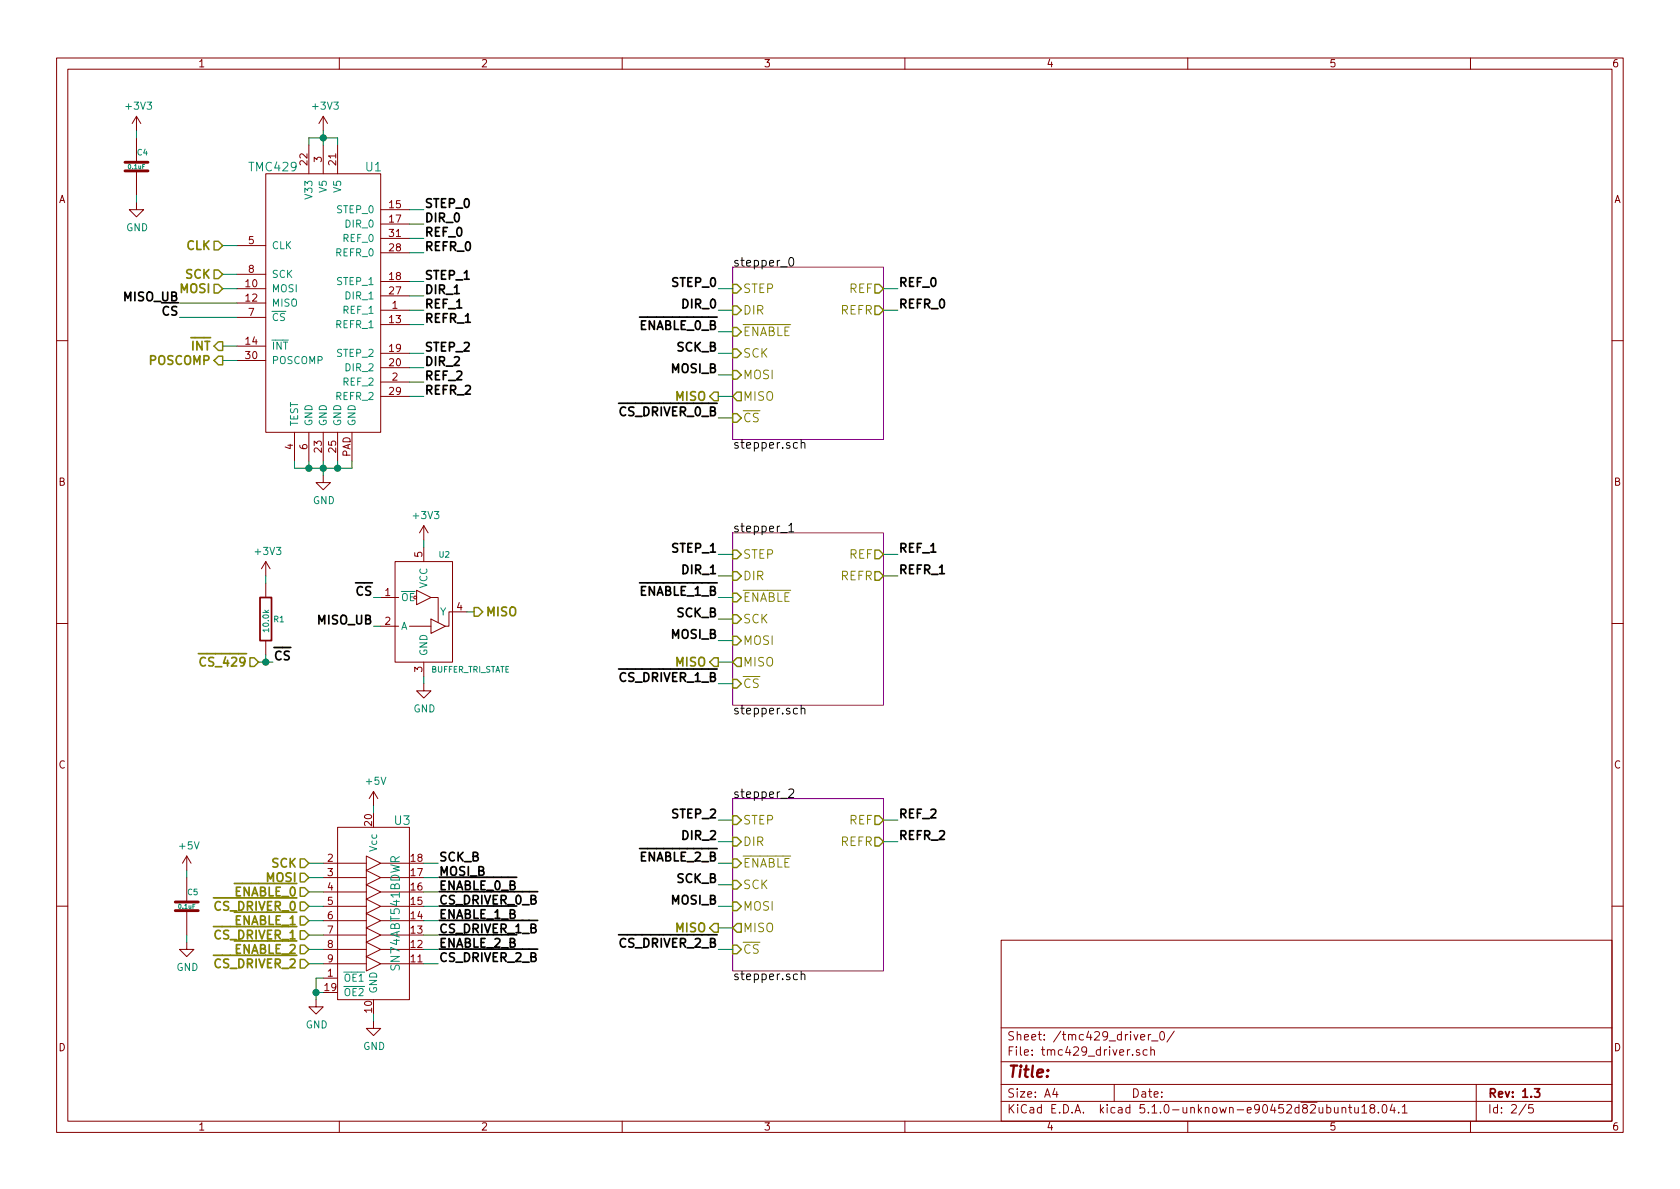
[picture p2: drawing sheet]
EESchema Schematic File Version 5
EELAYER 29 0
EELAYER END
$Descr A4 11693 8268
encoding utf-8
Sheet 2 5
Title ""
Date ""
Rev "1.3"
Comp ""
Comment1 ""
Comment2 ""
Comment3 ""
Comment4 ""
$EndDescr
$Comp
L stepper_controller_5x3:TMC429 U1
U 1 1
P 2250 2100
F 0 "U1" H 2600 3050 60  0000 C CNN
F 1 "TMC429" H 1900 3050 60  0000 C CNN
F 2 "stepper_controller_5x3:QFN-5x5-32" H 2500 2950 60  0001 C CNN
F 3 "" H 2600 3050 60  0001 C CNN
F 4 "1460-1071-1-ND" H 2700 3150 60  0001 C CNN "PartNumber"
F 5 "IC MOTOR CONTROLLER SPI 32QFN" H 2800 3250 60  0001 C CNN "Description"
F 6 "digikey" H 2900 3350 60  0001 C CNN "Vendor"
	1    2250 2100
	1    0    0    -1  
$EndComp
Text HLabel 1550 1700 0    60   Input ~ 12
CLK
Wire Wire Line
	1650 1700 1550 1700
Text HLabel 1550 1900 0    60   Input ~ 12
SCK
Text HLabel 1550 2000 0    60   Input ~ 12
MOSI
Text HLabel 1800 4600 0    60   Input ~ 12
~CS_429
Wire Wire Line
	1650 1900 1550 1900
Wire Wire Line
	1650 2000 1550 2000
Wire Wire Line
	1650 2200 1250 2200
Text HLabel 3300 4250 2    60   Output ~ 12
MISO
Text HLabel 1550 2400 0    60   Output ~ 12
~INT
Text HLabel 1550 2500 0    60   Output ~ 12
POSCOMP
Wire Wire Line
	1650 2400 1550 2400
Wire Wire Line
	1650 2500 1550 2500
$Comp
L power:+3V3 #PWR020
U 1 1
P 2250 900
F 0 "#PWR020" H 2250 750 50  0001 C CNN
F 1 "+3V3" H 2265 1073 50  0000 C CNN
F 2 "" H 2250 900 50  0001 C CNN
F 3 "" H 2250 900 50  0001 C CNN
	1    2250 900 
	1    0    0    -1  
$EndComp
Wire Wire Line
	2150 1000 2150 950 
Wire Wire Line
	2150 950  2250 950 
Wire Wire Line
	2350 950  2350 1000
Wire Wire Line
	2250 900  2250 950 
Connection ~ 2250 950 
$Comp
L power:GND #PWR022
U 1 1
P 2250 3300
F 0 "#PWR022" H 2250 3050 50  0001 C CNN
F 1 "GND" H 2255 3127 50  0000 C CNN
F 2 "" H 2250 3300 50  0001 C CNN
F 3 "" H 2250 3300 50  0001 C CNN
	1    2250 3300
	1    0    0    -1  
$EndComp
Wire Wire Line
	2050 3200 2050 3250
Wire Wire Line
	2050 3250 2150 3250
Wire Wire Line
	2450 3250 2450 3200
Wire Wire Line
	2150 3200 2150 3250
Connection ~ 2150 3250
Wire Wire Line
	2250 3200 2250 3250
Connection ~ 2250 3250
Wire Wire Line
	2350 3200 2350 3250
Connection ~ 2350 3250
$Comp
L stepper_controller_5x3:0.1uF C4
U 1 1
P 950 1150
F 0 "C4" H 950 1250 40  0000 L CNN
F 1 "0.1uF" H 950 1150 30  0000 C CNN
F 2 "stepper_controller_5x3:SM0805" H 988 1000 30  0001 C CNN
F 3 "" H 950 1150 60  0000 C CNN
F 4 "digikey" H 1050 1350 60  0001 C CNN "Vendor"
F 5 "399-14636-1-ND" H 1150 1450 60  0001 C CNN "PartNumber"
F 6 "CAP CER 0.1UF 50V X7R 0805" H 1250 1550 60  0001 C CNN "Description"
	1    950  1150
	1    0    0    -1  
$EndComp
$Comp
L power:+3V3 #PWR019
U 1 1
P 950 900
F 0 "#PWR019" H 950 750 50  0001 C CNN
F 1 "+3V3" H 965 1073 50  0000 C CNN
F 2 "" H 950 900 50  0001 C CNN
F 3 "" H 950 900 50  0001 C CNN
	1    950  900 
	1    0    0    -1  
$EndComp
$Comp
L power:GND #PWR021
U 1 1
P 950 1400
F 0 "#PWR021" H 950 1150 50  0001 C CNN
F 1 "GND" H 955 1227 50  0000 C CNN
F 2 "" H 950 1400 50  0001 C CNN
F 3 "" H 950 1400 50  0001 C CNN
	1    950  1400
	1    0    0    -1  
$EndComp
Wire Wire Line
	950  950  950  900 
Wire Wire Line
	950  1400 950  1350
Wire Wire Line
	2850 1450 2950 1450
Wire Wire Line
	2850 1550 2950 1550
Wire Wire Line
	2850 1950 2950 1950
Wire Wire Line
	2850 2050 2950 2050
Wire Wire Line
	2850 2450 2950 2450
Wire Wire Line
	2850 2550 2950 2550
Text Label 2950 1450 0    60   ~ 12
STEP_0
Text Label 2950 1550 0    60   ~ 12
DIR_0
Text Label 2950 1950 0    60   ~ 12
STEP_1
Text Label 2950 2050 0    60   ~ 12
DIR_1
Text Label 2950 2450 0    60   ~ 12
STEP_2
Text Label 2950 2550 0    60   ~ 12
DIR_2
Text HLabel 2150 6200 0    60   Input ~ 12
~ENABLE_0
$Sheet
S 5100 1850 1050 1200
U 58DB6271
F0 "stepper_0" 60
F1 "stepper.sch" 60
F2 "STEP" I L 5100 2000 60 
F3 "DIR" I L 5100 2150 60 
F4 "REF" O R 6150 2000 60 
F5 "REFR" O R 6150 2150 60 
F6 "~CS" I L 5100 2900 60 
F7 "~ENABLE" I L 5100 2300 60 
F8 "SCK" I L 5100 2450 60 
F9 "MOSI" I L 5100 2600 60 
F10 "MISO" O L 5100 2750 60 
$EndSheet
Wire Wire Line
	5000 2300 5100 2300
Wire Wire Line
	5100 2000 5000 2000
Wire Wire Line
	5100 2150 5000 2150
Text Label 5000 2000 2    60   ~ 12
STEP_0
Text Label 5000 2150 2    60   ~ 12
DIR_0
Wire Wire Line
	6150 2000 6250 2000
Wire Wire Line
	6150 2150 6250 2150
Text Label 6250 2000 0    60   ~ 12
REF_0
Text Label 6250 2150 0    60   ~ 12
REFR_0
Text HLabel 2150 6400 0    60   Input ~ 12
~ENABLE_1
Text HLabel 2150 6600 0    60   Input ~ 12
~ENABLE_2
Wire Wire Line
	2850 1650 2950 1650
Wire Wire Line
	2850 1750 2950 1750
Wire Wire Line
	2850 2150 2950 2150
Wire Wire Line
	2850 2250 2950 2250
Wire Wire Line
	2850 2650 2950 2650
Wire Wire Line
	2850 2750 2950 2750
Text Label 2950 1650 0    60   ~ 12
REF_0
Text Label 2950 1750 0    60   ~ 12
REFR_0
Text Label 2950 2150 0    60   ~ 12
REF_1
Text Label 2950 2650 0    60   ~ 12
REF_2
Text Label 2950 2250 0    60   ~ 12
REFR_1
Text Label 2950 2750 0    60   ~ 12
REFR_2
Text Label 5000 3850 2    60   ~ 12
STEP_1
Text Label 6250 3850 0    60   ~ 12
REF_1
Text Label 6250 4000 0    60   ~ 12
REFR_1
Text Label 5000 5700 2    60   ~ 12
STEP_2
Text Label 5000 5850 2    60   ~ 12
DIR_2
Text Label 6250 5700 0    60   ~ 12
REF_2
Text Label 6250 5850 0    60   ~ 12
REFR_2
Text HLabel 2150 6300 0    60   Input ~ 12
~CS_DRIVER_0
Text HLabel 2150 6500 0    60   Input ~ 12
~CS_DRIVER_1
Text HLabel 2150 6700 0    60   Input ~ 12
~CS_DRIVER_2
Text HLabel 2150 6000 0    60   Input ~ 12
SCK
Text HLabel 2150 6100 0    60   Input ~ 12
MOSI
Text HLabel 5000 2750 0    60   Output ~ 12
MISO
Wire Wire Line
	5000 2450 5100 2450
Wire Wire Line
	5000 2600 5100 2600
Wire Wire Line
	5000 2750 5100 2750
Wire Wire Line
	5000 2900 5100 2900
$Sheet
S 5100 3700 1050 1200
U 58DF1FF3
F0 "stepper_1" 60
F1 "stepper.sch" 60
F2 "STEP" I L 5100 3850 60 
F3 "DIR" I L 5100 4000 60 
F4 "REF" O R 6150 3850 60 
F5 "REFR" O R 6150 4000 60 
F6 "~CS" I L 5100 4750 60 
F7 "~ENABLE" I L 5100 4150 60 
F8 "SCK" I L 5100 4300 60 
F9 "MOSI" I L 5100 4450 60 
F10 "MISO" O L 5100 4600 60 
$EndSheet
$Sheet
S 5100 5550 1050 1200
U 58DF28B3
F0 "stepper_2" 60
F1 "stepper.sch" 60
F2 "STEP" I L 5100 5700 60 
F3 "DIR" I L 5100 5850 60 
F4 "REF" O R 6150 5700 60 
F5 "REFR" O R 6150 5850 60 
F6 "~CS" I L 5100 6600 60 
F7 "~ENABLE" I L 5100 6000 60 
F8 "SCK" I L 5100 6150 60 
F9 "MOSI" I L 5100 6300 60 
F10 "MISO" O L 5100 6450 60 
$EndSheet
Text Label 5000 4000 2    60   ~ 12
DIR_1
Wire Wire Line
	5000 3850 5100 3850
Wire Wire Line
	5000 4000 5100 4000
Wire Wire Line
	5000 4150 5100 4150
Wire Wire Line
	5000 4750 5100 4750
Wire Wire Line
	6150 3850 6250 3850
Wire Wire Line
	6150 4000 6250 4000
Wire Wire Line
	5000 5700 5100 5700
Wire Wire Line
	5000 5850 5100 5850
Wire Wire Line
	5000 6000 5100 6000
Wire Wire Line
	5000 6600 5100 6600
Wire Wire Line
	6150 5700 6250 5700
Wire Wire Line
	6150 5850 6250 5850
Text HLabel 5000 4600 0    60   Output ~ 12
MISO
Text HLabel 5000 6450 0    60   Output ~ 12
MISO
Wire Wire Line
	5000 4300 5100 4300
Wire Wire Line
	5000 4450 5100 4450
Wire Wire Line
	5000 4600 5100 4600
Wire Wire Line
	5000 6150 5100 6150
Wire Wire Line
	5000 6300 5100 6300
Wire Wire Line
	5000 6450 5100 6450
$Comp
L stepper_controller_5x3:SN74ABT541BDWR U3
U 1 1
P 2600 6350
F 0 "U3" H 2800 7000 60  0000 C CNN
F 1 "SN74ABT541BDWR" V 2750 6350 60  0000 C CNN
F 2 "stepper_controller_5x3:SOIC_20" H 2700 6900 60  0001 C CNN
F 3 "" H 2600 6350 60  0001 C CNN
F 4 "digikey" H 2700 5550 60  0001 C CNN "Vendor"
F 5 "296-14668-1-ND" H 2800 5650 60  0001 C CNN "PartNumber"
F 6 "Buffer Non-Inverting 1 Element 8 Bit per Element Push-Pull Output 20-SOIC" H 2900 5750 60  0001 C CNN "Description"
	1    2600 6350
	1    0    0    -1  
$EndComp
$Comp
L stepper_controller_5x3:0.1uF C5
U 1 1
P 1300 6300
F 0 "C5" H 1300 6400 40  0000 L CNN
F 1 "0.1uF" H 1300 6300 30  0000 C CNN
F 2 "stepper_controller_5x3:SM0805" H 1338 6150 30  0001 C CNN
F 3 "" H 1300 6300 60  0000 C CNN
F 4 "digikey" H 1400 6500 60  0001 C CNN "Vendor"
F 5 "399-14636-1-ND" H 1500 6600 60  0001 C CNN "PartNumber"
F 6 "CAP CER 0.1UF 50V X7R 0805" H 1600 6700 60  0001 C CNN "Description"
	1    1300 6300
	1    0    0    -1  
$EndComp
$Comp
L power:GND #PWR030
U 1 1
P 2600 7100
F 0 "#PWR030" H 2600 6850 50  0001 C CNN
F 1 "GND" H 2605 6927 50  0000 C CNN
F 2 "" H 2600 7100 50  0001 C CNN
F 3 "" H 2600 7100 50  0001 C CNN
	1    2600 7100
	1    0    0    -1  
$EndComp
$Comp
L power:GND #PWR029
U 1 1
P 2200 6950
F 0 "#PWR029" H 2200 6700 50  0001 C CNN
F 1 "GND" H 2205 6777 50  0000 C CNN
F 2 "" H 2200 6950 50  0001 C CNN
F 3 "" H 2200 6950 50  0001 C CNN
	1    2200 6950
	1    0    0    -1  
$EndComp
$Comp
L power:GND #PWR028
U 1 1
P 1300 6550
F 0 "#PWR028" H 1300 6300 50  0001 C CNN
F 1 "GND" H 1305 6377 50  0000 C CNN
F 2 "" H 1300 6550 50  0001 C CNN
F 3 "" H 1300 6550 50  0001 C CNN
	1    1300 6550
	1    0    0    -1  
$EndComp
$Comp
L power:+5V #PWR027
U 1 1
P 1300 6050
F 0 "#PWR027" H 1300 5900 50  0001 C CNN
F 1 "+5V" H 1315 6223 50  0000 C CNN
F 2 "" H 1300 6050 50  0001 C CNN
F 3 "" H 1300 6050 50  0001 C CNN
	1    1300 6050
	1    0    0    -1  
$EndComp
$Comp
L power:+5V #PWR026
U 1 1
P 2600 5600
F 0 "#PWR026" H 2600 5450 50  0001 C CNN
F 1 "+5V" H 2615 5773 50  0000 C CNN
F 2 "" H 2600 5600 50  0001 C CNN
F 3 "" H 2600 5600 50  0001 C CNN
	1    2600 5600
	1    0    0    -1  
$EndComp
Wire Wire Line
	1300 6050 1300 6100
Wire Wire Line
	1300 6500 1300 6550
Wire Wire Line
	2250 6800 2200 6800
Wire Wire Line
	2200 6800 2200 6900
Wire Wire Line
	2250 6900 2200 6900
Connection ~ 2200 6900
Wire Wire Line
	2600 7050 2600 7100
Wire Wire Line
	2600 5600 2600 5650
Wire Wire Line
	2250 6000 2150 6000
Wire Wire Line
	2250 6100 2150 6100
Wire Wire Line
	2250 6200 2150 6200
Wire Wire Line
	2250 6300 2150 6300
Wire Wire Line
	2250 6400 2150 6400
Wire Wire Line
	2250 6500 2150 6500
Wire Wire Line
	2250 6600 2150 6600
Wire Wire Line
	2250 6700 2150 6700
Wire Wire Line
	2950 6000 3050 6000
Wire Wire Line
	2950 6100 3050 6100
Wire Wire Line
	2950 6200 3050 6200
Wire Wire Line
	2950 6300 3050 6300
Wire Wire Line
	2950 6400 3050 6400
Wire Wire Line
	2950 6500 3050 6500
Wire Wire Line
	2950 6600 3050 6600
Wire Wire Line
	2950 6700 3050 6700
Text Label 3050 6000 0    60   ~ 12
SCK_B
Text Label 5000 4300 2    60   ~ 12
SCK_B
Text Label 5000 2450 2    60   ~ 12
SCK_B
Text Label 5000 6150 2    60   ~ 12
SCK_B
Text Label 3050 6100 0    60   ~ 12
MOSI_B
Text Label 5000 2600 2    60   ~ 12
MOSI_B
Text Label 5000 4450 2    60   ~ 12
MOSI_B
Text Label 5000 6300 2    60   ~ 12
MOSI_B
Text Label 3050 6200 0    60   ~ 12
~ENABLE_0_B
Text Label 5000 2300 2    60   ~ 12
~ENABLE_0_B
Text Label 3050 6300 0    60   ~ 12
~CS_DRIVER_0_B
Text Label 5000 2900 2    60   ~ 12
~CS_DRIVER_0_B
Text Label 3050 6400 0    60   ~ 12
~ENABLE_1_B
Text Label 3050 6600 0    60   ~ 12
~ENABLE_2_B
Text Label 3050 6500 0    60   ~ 12
~CS_DRIVER_1_B
Text Label 3050 6700 0    60   ~ 12
~CS_DRIVER_2_B
Text Label 5000 4150 2    60   ~ 12
~ENABLE_1_B
Text Label 5000 6000 2    60   ~ 12
~ENABLE_2_B
Text Label 5000 4750 2    60   ~ 12
~CS_DRIVER_1_B
Text Label 5000 6600 2    60   ~ 12
~CS_DRIVER_2_B
Wire Wire Line
	2250 950  2350 950 
Wire Wire Line
	2250 950  2250 1000
Wire Wire Line
	2150 3250 2250 3250
Wire Wire Line
	2250 3250 2250 3300
Wire Wire Line
	2250 3250 2350 3250
Wire Wire Line
	2350 3250 2450 3250
Wire Wire Line
	2200 6900 2200 6950
$Comp
L stepper_controller_5x3:BUFFER_TRI_STATE U?
U 1 1
P 2950 4250
AR Path="/58DAAD90/58DB6271/5CA471C7" Ref="U?"  Part="1" 
AR Path="/58DAAD90/58DF1FF3/5CA471C7" Ref="U?"  Part="1" 
AR Path="/58DAAD90/5CA471C7" Ref="U2"  Part="1" 
F 0 "U2" H 3050 4650 40  0000 L CNN
F 1 "BUFFER_TRI_STATE" H 3000 3850 40  0000 L CNN
F 2 "stepper_controller_5x3:SOT-23-5" H 2950 4250 60  0001 C CNN
F 3 "" H 2950 4250 60  0001 C CNN
F 4 "digikey" H 3150 4550 60  0001 C CNN "Vendor"
F 5 "296-11603-1-ND" H 3250 4450 60  0001 C CNN "PartNumber"
F 6 "IC BUF NON-INVERT 5.5V SOT23-5" H 3350 4350 60  0001 C CNN "Description"
	1    2950 4250
	1    0    0    -1  
$EndComp
$Comp
L stepper_controller_5x3:10.0k R?
U 1 1
P 1850 4300
AR Path="/58DAAD90/58DB6271/5CA471D0" Ref="R?"  Part="1" 
AR Path="/58DAAD90/58DF1FF3/5CA471D0" Ref="R?"  Part="1" 
AR Path="/58DAAD90/5CA471D0" Ref="R1"  Part="1" 
F 0 "R1" H 1900 4300 40  0000 L CNN
F 1 "10.0k" V 1850 4200 40  0000 L CNN
F 2 "footprints:SM0805" V 1780 4300 30  0001 C CNN
F 3 "" H 1850 4300 30  0000 C CNN
F 4 "digikey" V 2030 4400 60  0001 C CNN "Vendor"
F 5 "P10.0KCCT-ND" V 2130 4500 60  0001 C CNN "PartNumber"
F 6 "RES SMD 10K OHM 1% 1/8W 0805" V 2230 4600 60  0001 C CNN "Description"
	1    1850 4300
	1    0    0    -1  
$EndComp
$Comp
L power:+3V3 #PWR?
U 1 1
P 1850 4000
AR Path="/58DAAD90/58DB6271/5CA471D6" Ref="#PWR?"  Part="1" 
AR Path="/58DAAD90/58DF1FF3/5CA471D6" Ref="#PWR?"  Part="1" 
AR Path="/58DAAD90/58DF28B3/5CA471D6" Ref="#PWR?"  Part="1" 
AR Path="/58DAAD90/5CA471D6" Ref="#PWR024"  Part="1" 
F 0 "#PWR024" H 1850 3850 50  0001 C CNN
F 1 "+3V3" H 1865 4173 50  0000 C CNN
F 2 "" H 1850 4000 50  0001 C CNN
F 3 "" H 1850 4000 50  0001 C CNN
	1    1850 4000
	1    0    0    -1  
$EndComp
Wire Wire Line
	1850 4000 1850 4050
Wire Wire Line
	1850 4550 1850 4600
Wire Wire Line
	1850 4600 1800 4600
Wire Wire Line
	1850 4600 1900 4600
Connection ~ 1850 4600
Text Label 1900 4600 0    60   ~ 12
~CS
Wire Wire Line
	2650 4350 2600 4350
Wire Wire Line
	2650 4150 2600 4150
Text Label 2600 4150 2    60   ~ 12
~CS
Text Label 2600 4350 2    60   ~ 12
MISO_UB
Wire Wire Line
	3250 4250 3300 4250
$Comp
L power:+3V3 #PWR?
U 1 1
P 2950 3750
AR Path="/58DAAD90/58DB6271/5CA471E7" Ref="#PWR?"  Part="1" 
AR Path="/58DAAD90/58DF1FF3/5CA471E7" Ref="#PWR?"  Part="1" 
AR Path="/58DAAD90/58DF28B3/5CA471E7" Ref="#PWR?"  Part="1" 
AR Path="/58DAAD90/5CA471E7" Ref="#PWR023"  Part="1" 
F 0 "#PWR023" H 2950 3600 50  0001 C CNN
F 1 "+3V3" H 2965 3923 50  0000 C CNN
F 2 "" H 2950 3750 50  0001 C CNN
F 3 "" H 2950 3750 50  0001 C CNN
	1    2950 3750
	1    0    0    -1  
$EndComp
$Comp
L power:GND #PWR?
U 1 1
P 2950 4750
AR Path="/58DAAD90/58DB6271/5CA471ED" Ref="#PWR?"  Part="1" 
AR Path="/58DAAD90/58DF1FF3/5CA471ED" Ref="#PWR?"  Part="1" 
AR Path="/58DAAD90/58DF28B3/5CA471ED" Ref="#PWR?"  Part="1" 
AR Path="/58DAAD90/5CA471ED" Ref="#PWR025"  Part="1" 
F 0 "#PWR025" H 2950 4500 50  0001 C CNN
F 1 "GND" H 2955 4577 50  0000 C CNN
F 2 "" H 2950 4750 50  0001 C CNN
F 3 "" H 2950 4750 50  0001 C CNN
	1    2950 4750
	1    0    0    -1  
$EndComp
Wire Wire Line
	2950 3800 2950 3750
Wire Wire Line
	2950 4700 2950 4750
Wire Wire Line
	1650 2100 1250 2100
Text Label 1250 2100 2    60   ~ 12
MISO_UB
Text Label 1250 2200 2    60   ~ 12
~CS
$EndSCHEMATC
